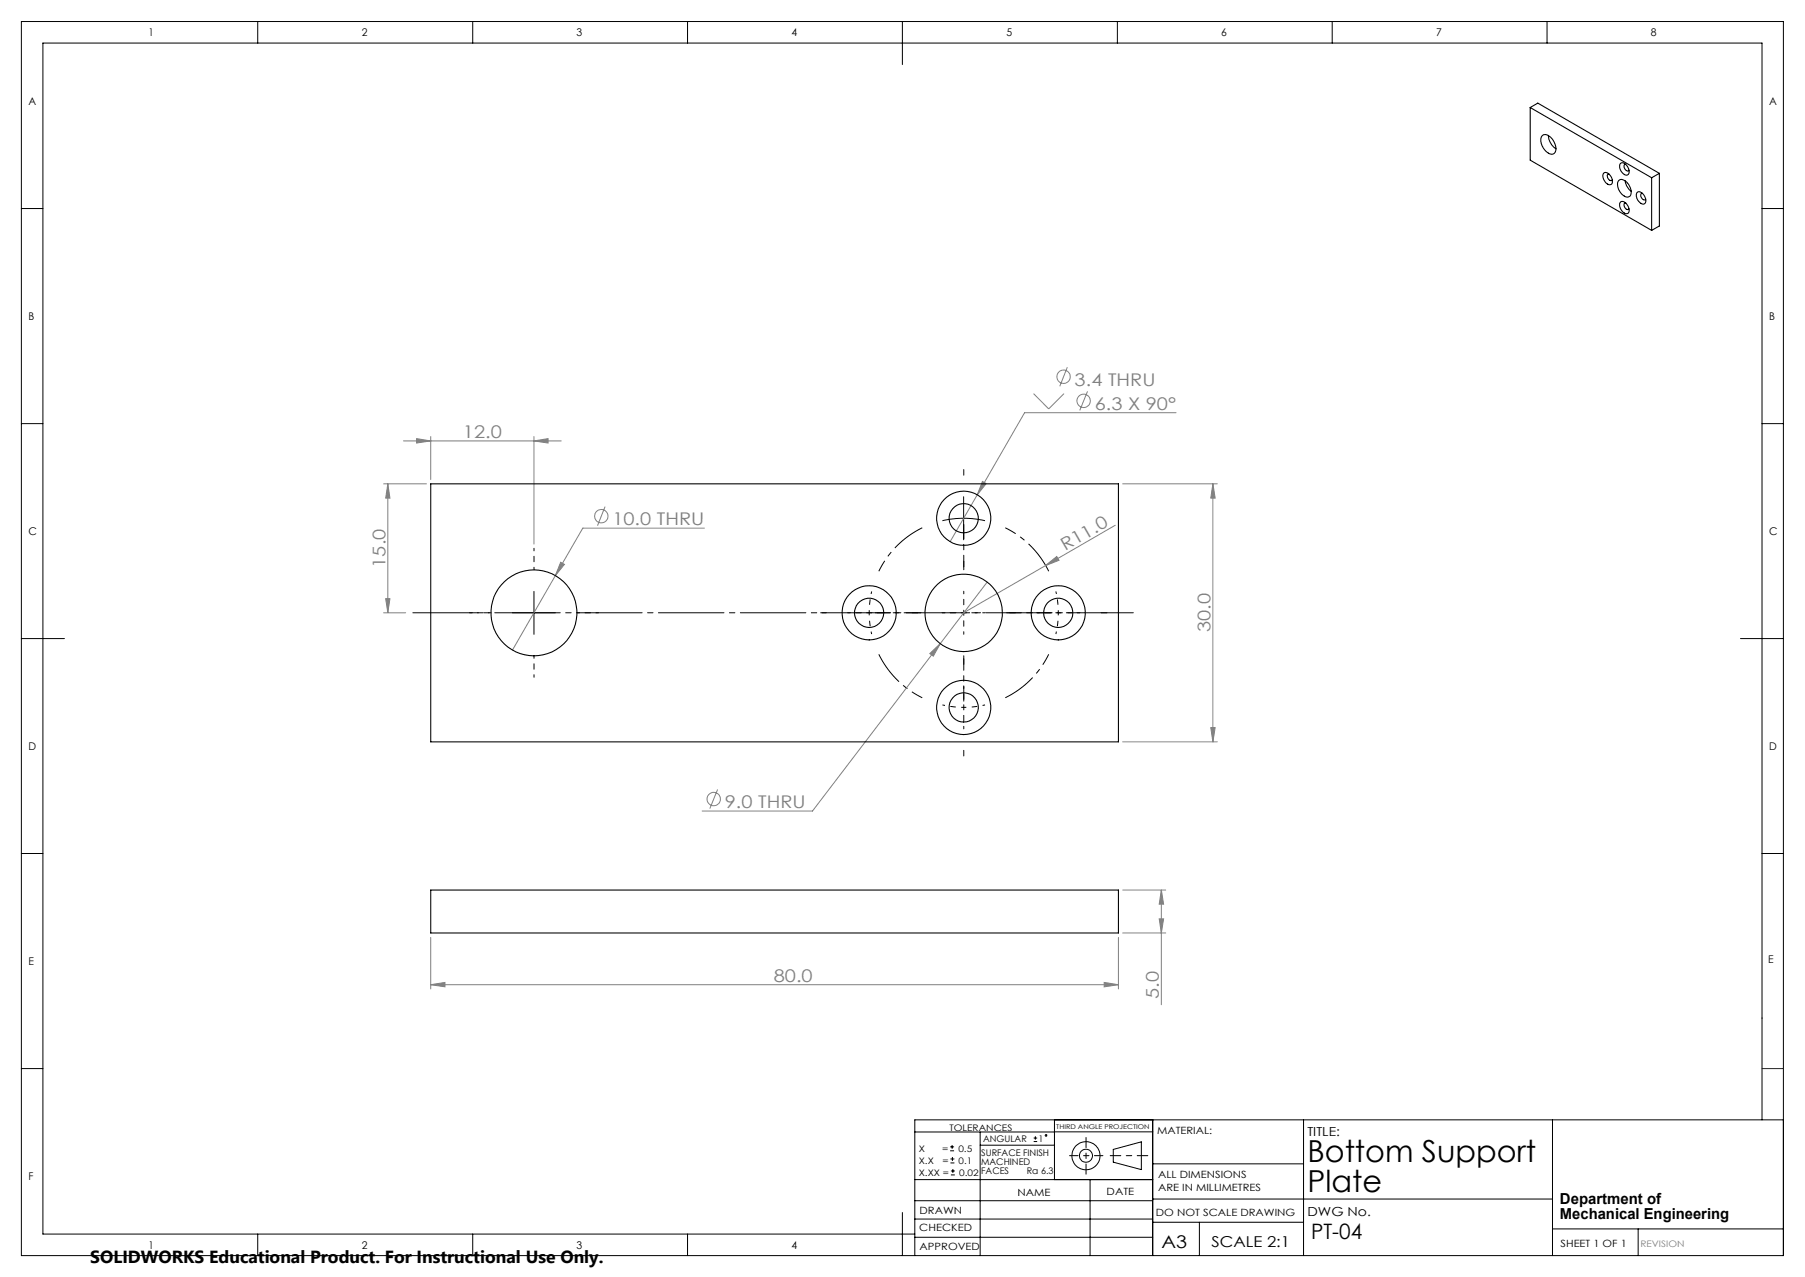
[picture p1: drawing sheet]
<svg xmlns="http://www.w3.org/2000/svg" width="420mm" height="297mm" viewBox="0 0 420 297" stroke-linecap="round" stroke-linejoin="round" font-family="sans-serif">
<g fill="none" stroke="#000" stroke-width=".23">
<path d="M5 5h410v287h-410zM60 5v5M110 5v5M160 5v5M210 5v10M260 5v5M310 5v5M360 5v5M5 48.5h5M410 48.5h5M5 98.5h5M410 98.5h5"/>
<path d="M224.2 115.5v10.1M124.2 137.5v10M219.3 121.1a22 22 0 0 1 9.9 0M5 148.5h10M119.2 142.5h10M405 148.5h10M5 198.5h5M410 198.5h5M5 248.5h5M212.9 279.3h55.3M212.9 274.4h55.3M212.9 263.3h32.5"/>
<path d="M228.1 263.3v28.7M228.1 266.3h17.3M245.4 263.2h22.8M245.4 260.5v13.9M253.6 274.4v17.6M259 267.3l6.6-1.7v6.4l-6.6-1.7zM268.2 260.5v31.5M268.2 270.7h35.1M268.2 278.9h93M303.3 260.5v31.5M361.2 260.5v31.5M410 260.5v-250.5h-400v277h202.9"/>
<path d="M415 260.5h-202.1v31.5M60 287v5M110 287v5M160 287v5M210 282v10M212.9 287.8h55.3M212.9 283.5h55.3M268.2 284.3h35.1M279.1 284.3v7.7M361.2 285.8h53.8M381.2 285.8v6.2"/>
<circle cx="252.7" cy="268.8" r="1.52"/>
<circle cx="252.7" cy="268.8" r="3.3"/>
</g>
<path d="M267.1 268.8h-8.8" fill="none" stroke="#000" stroke-width=".23" stroke-dasharray="15.2 1.3 1.3 1.3" stroke-dashoffset="12.8"/>
<path d="M252.7 264.6v8.5" fill="none" stroke="#000" stroke-width=".23" stroke-dasharray="15.2 1.3 1.3 1.3" stroke-dashoffset="12.9"/>
<path d="M248.9 268.8h7.7" fill="none" stroke="#000" stroke-width=".23" stroke-dasharray="15.2 1.3 1.3 1.3" stroke-dashoffset="13.3"/>
<path d="M410 248.5h5" fill="none" stroke="#00f" stroke-width=".23"/>
<g fill="none" stroke="#808080" stroke-width=".23">
<path d="M240.5 91.5l3.5 3.6 3.6-3.6M248.4 85.4l-1.8 4.4M253 91l-1.8 4.5M273.6 96h-35.2l-11 19.1M89.3 112.5h9.9M90.2 112.5v30M90.2 112.5l.5 3.3h-1zM93.9 102.5h36.7M96.9 102l3.3 .5-3.3 .5zM100.2 101.5v10M124.2 102.5l3.3-.5v1zM124.2 101.5v25"/>
<path d="M140.8 117.8l-1.8 4.5M227.4 115.1l-6.3 10.9M228.6 112l.9 .5-2.1 2.6zM261.2 112.5h22M282.2 112.5l.6 3.3h-1.1zM282.2 112.5v60M89.7 139.2h1l-.5 3.3zM129.2 133.9l-10 17.3M130.5 130.8l.8 .5-2.1 2.6zM163.9 122.8h-28.3l-6.4 11.1M229.7 135.4l-10.9 14.3M243.3 131.5l2.6-2.1 .5 .9z"/>
<path d="M243.3 131.5l-19.1 11M259.5 122.2l-16.2 9.3M89.3 142.5h5.1M216.4 152l2.4-2.3-1.6 2.9zM218.8 149.7l-29.7 38.9h-25.7M261.2 172.5h22M281.7 169.2h1.1l-.6 3.3zM167 183.6l-1.8 4.5M100.2 218v12M260.2 218v12M261.2 207h10.1M261.2 217h10.1"/>
<path d="M269.7 213.7h1.1l-.6 3.3zM270.2 207v26.7M270.2 207l.6 3.3h-1.1zM100.2 229l3.3-.5v1zM100.2 229h160M256.9 228.5l3.3 .5-3.3 .5z"/>
<circle cx="247.5" cy="87.6" r="1.55"/>
<circle cx="252.2" cy="93.2" r="1.55"/>
<circle cx="139.9" cy="120.1" r="1.56"/>
<circle cx="166.1" cy="185.8" r="1.56"/>
</g>
<path d="M202.3 142.5l.1 2.5 .4 2.5M202.3 142.5l.1-2.5 .4-2.4M246.3 142.5l-.2-2.5-.4-2.4M246.3 142.5l-.2 2.5-.4 2.5M224.3 164.5l2.5-.1 2.4-.5M224.3 164.5l-2.5-.1-2.5-.5" fill="none" stroke="#000" stroke-width=".23" stroke-dasharray="15.2 1.3 1.3 1.3" stroke-dashoffset="14.6" stroke-linecap="butt"/>
<path d="M214.6 122.7a22 22 0 0 0-10.1 10.2M244 132.9a22 22 0 0 0-10.1-10.2M204.5 152.2a22 22 0 0 0 10.1 10.1M233.9 162.3a22 22 0 0 0 10.1-10.1" fill="none" stroke="#000" stroke-width=".23" stroke-dasharray="15.2 1.3 1.3 1.3" stroke-dashoffset="7.3" stroke-linecap="butt"/>
<path d="M95.4 142.5h168.9" fill="none" stroke="#000" stroke-width=".23" stroke-dasharray="15.2 1.3 1.3 1.3" stroke-dashoffset="-.6"/>
<path d="M224.3 110.5v-1.3M224.3 130.5v1.3M192.3 142.5h-1.3M212.3 142.5h1.3M224.3 154.5v-1.3M236.3 142.5h-1.3M256.3 142.5h1.3M224.3 174.5v1.3" fill="none" stroke="#000" stroke-width=".23" stroke-dasharray="15.2 1.3 1.3 1.3"/>
<g fill="none" stroke="#000" stroke-width=".23" stroke-dasharray="15.2 1.3 1.3 1.3" stroke-dashoffset="14.6">
<path d="M124.3 132.5v-5M114.3 142.5h-5M124.3 152.5v5M134.3 142.5h5M202.3 142.5h-5M202.3 142.5h5M224.3 142.5v-5M224.3 142.5h-5M224.3 142.5v5M224.3 142.5h5M246.3 142.5h5M246.3 142.5h-5"/>
<path d="M224.3 164.5v5M224.3 164.5v-5"/>
</g>
<path d="M224.3 132.5v-10.5M214.3 142.5h-10.6M224.3 152.5v10.6M234.3 142.5h10.5" fill="none" stroke="#000" stroke-width=".23" stroke-dasharray="15.2 1.3 1.3 1.3" stroke-dashoffset="11.9"/>
<g fill="#808080">
<path d="M243.3 131.5l2.6-2.1 .5 .9z"/>
<path d="M228.6 112l-1.2 3.1 2.1-2.6zM130.5 130.8l-1.3 3.1 2.1-2.6zM216.4 152l.8 .6 1.6-2.9zM96.9 102l3.3 .5-3.3 .5zM124.2 102.5l3.3-.5v1zM100.2 229l3.3-.5v1zM256.9 228.5l3.3 .5-3.3 .5z"/>
<path d="M281.7 169.2h1.1l-.6 3.3zM282.2 112.5l.6 3.3h-1.1z"/>
<path d="M90.2 112.5l.5 3.3h-1zM89.7 139.2h1l-.5 3.3zM270.2 207l.6 3.3h-1.1zM269.7 213.7h1.1l-.6 3.3z"/>
</g>
<g fill="none" stroke="#000" stroke-width=".25">
<path d="M356.1 25l28.2 16.3M356.1 25v12.2l28.2 16.4M356.1 25l1.7-1 28.3 16.3M358.8 31.6a1.5 1.5 0 0 1 2.2 .6 2.83 2.83 0 0 1 .6 3.5 1.89 1.89 0 0 1-2.4-1.1l-.6-1.4a1.65 1.65 0 0 1 .2-1.6zM360.3 31.5l.4 1.6 .4 .7 1 .8M377 38a1.45 1.45 0 0 1 2 1.3 .85 .85 0 0 1 .1 1 .85 .85 0 0 1-1 .4 2.12 2.12 0 0 1-1.1-2.7zM378.2 38.2a.79 .79 0 0 0-.3 .8 .79 .79 0 0 0 .6 .7l.3 .1 .2-.2M373.2 40.3a1.15 1.15 0 0 1 1.6 .7l.3 .7a.77 .77 0 0 1 0 1 .77 .77 0 0 1-.9 .2 2.06 2.06 0 0 1-1-2.6zM374.4 40.5a.66 .66 0 0 0-.5 .5 .66 .66 0 0 0 .4 .7l.1 .1a.46 .46 0 0 0 .7 0M376.7 42a1.73 1.73 0 0 1 2.4 1.1l.5 1.3a1.08 1.08 0 0 1-.6 1.4 1.08 1.08 0 0 1-1.4-.4 2.85 2.85 0 0 1-.9-3.4zM377 47a1.35 1.35 0 0 1 1.9 1 1 1 0 0 1-.5 1.7 2.04 2.04 0 0 1-1.4-2.7zM378.1 42.1l.4 1.1 1.1 1.3"/>
<path d="M378.2 47.2a.86 .86 0 0 0-.3 .9 .86 .86 0 0 0 .8 .7l.3-.3M380.9 44.8a1.52 1.52 0 0 1 2 1.4 .83 .83 0 0 1-.3 1.2 .83 .83 0 0 1-1.2-.4l-.6-1.3zM382.2 45a.63 .63 0 0 0-.5 .5 .63 .63 0 0 0 .4 .6 .52 .52 0 0 0 .8 .2M384.3 41.3v12.3M386.1 40.3l-1.8 1M386.1 40.3v12.3l-1.8 1M100.2 112.5h160v60h-160zM100.2 207h160v10h-160z"/>
<circle cx="224.2" cy="120.5" r="6.3"/>
<circle cx="224.2" cy="120.5" r="3.4"/>
<circle cx="124.2" cy="142.5" r="10"/>
<circle cx="202.2" cy="142.5" r="3.4"/>
<circle cx="202.2" cy="142.5" r="6.3"/>
<circle cx="224.2" cy="142.5" r="9"/>
<circle cx="246.2" cy="142.5" r="3.4"/>
<circle cx="246.2" cy="142.5" r="6.3"/>
<circle cx="224.2" cy="164.5" r="6.3"/>
<circle cx="224.2" cy="164.5" r="3.4"/>
</g>
<g fill="none" stroke="#000" stroke-width=".23">
<path d="M221.1 267.6h.9M221.1 266.7h.9M221.2 270.5h.9M221.2 269.6h.9M221.3 273.3h.9M221.3 272.3h.9M221.5 266.3v.9M221.6 269.1v.9M221.7 271.9v.9M240.5 265.5h.8M240.5 264.7h.8M240.9 264.3v.8"/>
<circle cx="243.4" cy="264.1" r=".21"/>
</g>
<g font-size="7.1">
<text x="304.2" y="270.2">Bottom Support</text>
<text x="304.2" y="277.2">Plate</text>
</g>
<text font-size="4.9" x="305.1" y="288.2">PT-04</text>
<g font-size="4.1" fill="#808080">
<text x="250.1" y="89.8">3.4 THRU</text>
<text x="254.7" y="95.4">6.3 X 90°</text>
<text x="107.7" y="101.9">12.0</text>
<text x="142.5" y="122.2">10.0 THRU</text>
<text x="247.8" y="128.3" transform="rotate(-30 247.8 128.3)">R11.0</text>
<text x="89.7" y="132" transform="rotate(-90 89.7 132)">15.0</text>
<text x="281.7" y="147" transform="rotate(-90 281.7 147)">30.0</text>
<text x="168.7" y="188">9.0 THRU</text>
<text x="180" y="228.4">80.0</text>
<text x="269.7" y="232.4" transform="rotate(-90 269.7 232.4)">5.0</text>
</g>
<g font-size="4.1">
<text x="21" y="293.7">SOLIDWORKS Educational Product. For Instructional Use Only.</text>
<text x="270.2" y="290.1">A3</text>
</g>
<g font-size="3.5">
<text x="363" y="279.9">Department of</text>
<text x="363" y="283.4">Mechanical Engineering</text>
<text x="281.9" y="290">SCALE 2:1</text>
</g>
<g font-size="2.9">
<text x="304.2" y="264.3">TITLE:</text>
<text x="304.2" y="282.8">DWG No.</text>
</g>
<g font-size="2.5">
<text x="34.6" y="8.4">1</text>
<text x="84.2" y="8.4">2</text>
<text x="134.2" y="8.4">3</text>
<text x="184.2" y="8.4">4</text>
<text x="234.2" y="8.4">5</text>
<text x="284.2" y="8.4">6</text>
<text x="334.2" y="8.4">7</text>
<text x="384.2" y="8.4">8</text>
<text x="6.7" y="24.4">A</text>
<text x="411.7" y="24.4">A</text>
<text x="6.7" y="74.4">B</text>
<text x="411.7" y="74.4">B</text>
<text x="6.7" y="124.4">C</text>
<text x="411.7" y="124.4">C</text>
<text x="6.7" y="174.4">D</text>
<text x="411.7" y="174.4">D</text>
<text x="6.7" y="224.4">E</text>
<text x="411.4" y="224">E</text>
<text x="6.7" y="274.4">F</text>
<text x="34.6" y="290.4">1</text>
<text x="84.2" y="290.4">2</text>
<text x="134.2" y="290.4">3</text>
<text x="184.2" y="290.4">4</text>
</g>
<g font-size="2.3">
<text x="269.3" y="263.8">MATERIAL:</text>
<text x="269.5" y="273.9">ALL DIMENSIONS</text>
<text x="236.8" y="278.1">NAME</text>
<text x="257.5" y="277.8">DATE</text>
<text x="269.5" y="276.9">ARE IN MILLIMETRES</text>
<text x="213.9" y="286.4">CHECKED</text>
<text x="214" y="282.3">DRAWN</text>
<text x="269" y="282.7">DO NOT SCALE DRAWING</text>
<text x="214" y="290.7">APPROVED</text>
<text x="363.1" y="290">SHEET 1 OF 1</text>
</g>
<g font-size="2.1">
<text x="220.9" y="263.1">TOLERANCES</text>
<text x="213.8" y="267.9">X</text>
<text x="219.2" y="267.9">=</text>
<text x="223" y="267.9">0.5</text>
<text x="228.3" y="268.8">SURFACE FINISH</text>
<text x="228.8" y="265.6">ANGULAR</text>
<text x="241.6" y="265.6">1</text>
<text x="213.8" y="270.7">X.X</text>
<text x="213.8" y="273.5">X.XX =</text>
<text x="219.3" y="270.7">=</text>
<text x="223.1" y="270.7">0.1</text>
<text x="223.2" y="273.5">0.02</text>
<text x="228.3" y="270.9">MACHINED</text>
<text x="228.3" y="273">FACES</text>
<text x="238.9" y="273">Ra 6.3</text>
</g>
<text font-size="2.1" fill="#808080" x="381.7" y="290.1">REVISION</text>
<text font-size="1.5" x="245.8" y="262.7">THIRD ANGLE PROJECTION</text>
</svg>
